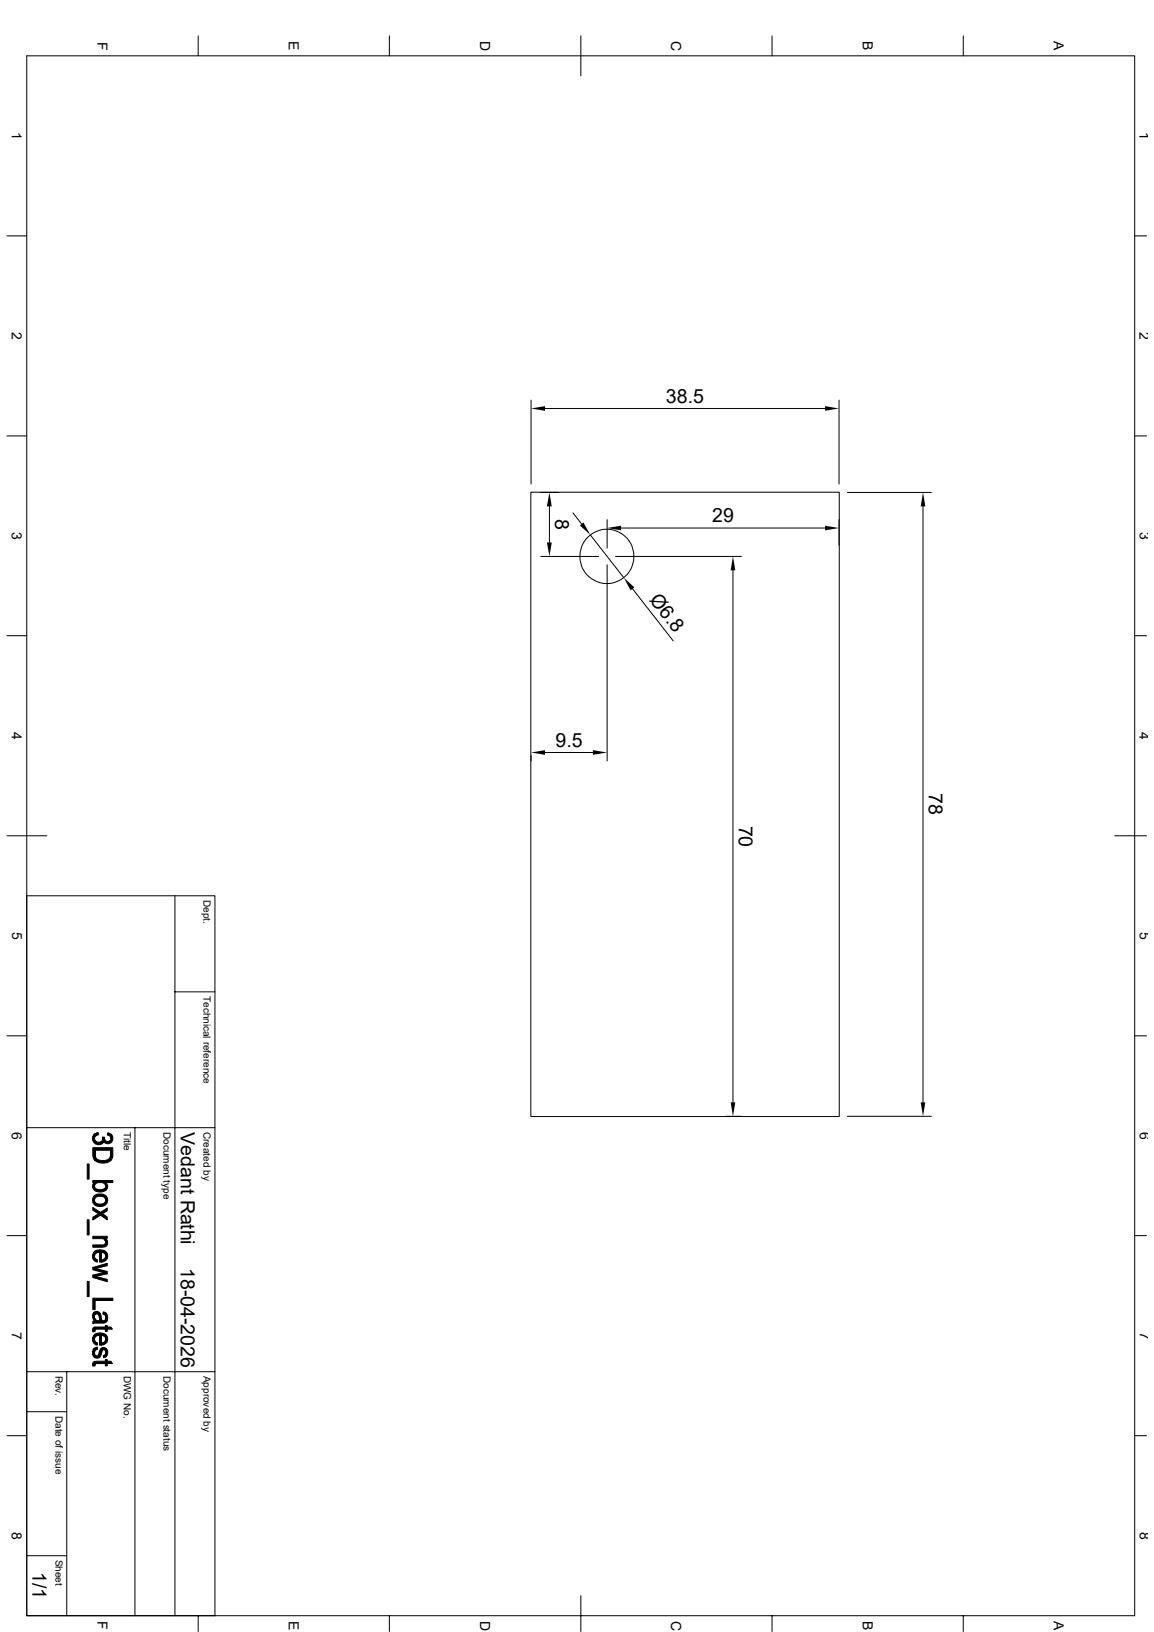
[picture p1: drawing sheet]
<svg xmlns="http://www.w3.org/2000/svg" width="210mm" height="297mm" viewBox="0 0 210 297" stroke-linecap="round" stroke-linejoin="round" font-family="sans-serif">
<g fill="none" stroke="#000" stroke-width=".18">
<path d="M4.9 10.2h201.6v283.8h-201.6zM36.1 6.5v3.7M70.9 6.5v3.7M105.7 6.5v7.3M140.5 6.5v3.7M175.3 6.5v3.7M1.3 42.9h3.6M206.5 42.9h2.2M1.3 79.3h3.6M96.6 72.8v15.3M99.2 74.3h51M152.7 72.8v15.3"/>
<path d="M206.5 79.3h2.2M96.6 89.6h56.1v113.6h-56.1zM98.4 89.6h3.3M100 92.2v6.5M104.3 93.3l1.5 2M107.4 97.4l6.1 7.8M110.5 94.6v5.1M113 96.1h37.2M152.7 94.6v4.6M154.2 89.6h15.3M168 92.2v108.4M1.3 115.7h3.6"/>
<path d="M98.4 101.3h10.6M110.5 102.8v35.7M112 101.3h22.9M115.1 107.1l7.4 9.5M133.4 103.8v96.8M206.5 115.7h2.2M96.6 137.5v1M99.2 136.9h8.7M1.3 152.1h7.2M202.9 152.1h5.8M4.9 163h34.2v131M31.8 163v131"/>
<path d="M1.3 188.5h3.6M31.8 180.5h7.3M206.5 188.5h2.2M4.9 205.2h34.2M24.6 205.2v88.8M132.1 203.2h2.8M154.2 203.2h15.3M1.3 224.9h3.6M206.5 224.9h2.2M4.9 256.9h7.2M4.9 249.6h34.2M12.1 249.6v44.4"/>
<path d="M1.3 261.3h3.6M206.5 261.3h2.2M4.9 283.1h7.2M36.1 294v2.9M70.9 294v2.9M105.7 290.4v6.5M140.5 294v2.9M175.3 294v2.9"/>
<circle cx="110.5" cy="101.3" r="4.9"/>
</g>
<g fill="#000" stroke="#000" stroke-width=".18">
<path d="M15.9 211.8h.3v2.8h-.3z" fill-rule="evenodd"/>
<path d="M17.1 215.3l.1-.1v.7z" fill-rule="evenodd"/>
<path d="M17.2 206.4l.7-.3v.4l-.5 .3-.2 .4z" fill-rule="evenodd"/>
<path d="M17.1 206.5l.1-.1v.8a.74 .74 0 0 0 .7 .7 .74 .74 0 0 0 .8-.7v.8a1.12 1.12 0 0 1-1.5 0 1.12 1.12 0 0 1-.1-1.5z" fill-rule="evenodd"/>
<path d="M18.6 206.9l.4 .1v.9l-.1-.2-.2 .3z" fill-rule="evenodd"/>
<path d="M17.2 217.6a1.89 1.89 0 0 1 2 0v.8a1.08 1.08 0 0 0-1.8-.5l-.2 .5z" fill-rule="evenodd"/>
<path d="M17.1 215.3l.1 .6a1.19 1.19 0 0 0 1.9 .4l.1-.3v-.8a.96 .96 0 0 1 .3 1.2 .96 .96 0 0 1-1.1 .5 1.11 1.11 0 0 1-1.2-.3 1.11 1.11 0 0 1-.1-1.3z" fill-rule="evenodd"/>
<path d="M17.1 217.7l.1-.1v.8a1.14 1.14 0 0 0 1.9 .4l.1-.2v-1a1.16 1.16 0 0 1 .2 1.4 1.16 1.16 0 0 1-1.4 .5 1.12 1.12 0 0 1-1.1-.5 1.12 1.12 0 0 1 .2-1.3z" fill-rule="evenodd"/>
<path d="M17.3 209.3v.8a1.11 1.11 0 0 0 1.5 1.1 1.08 1.08 0 0 0 1.3-1.1l.1 1.1a2.48 2.48 0 0 1-2.9 0z" fill-rule="evenodd"/>
<path d="M19.6 206.2l.6 .2v.8l-.3-.5-.4-.1z" fill-rule="evenodd"/>
<path d="M19 207.1a.6 .6 0 0 0 .5 .6 .6 .6 0 0 0 .7-.5v-.8a.96 .96 0 0 1 .1 1.4 .96 .96 0 0 1-1.3 .1z" fill-rule="evenodd"/>
<path d="M16.9 208.9h3.6v1.6l-.2 .6-.1 .1-.1-1.9h-2.8v1.9l-.4-.8z" fill-rule="evenodd"/>
<path d="M16.9 214.8h3.6v.4h-1.3v.7a1.16 1.16 0 0 0-1.8-.5l-.2 .2v-.4h-.3z" fill-rule="evenodd"/>
<path d="M15.9 222h.3v2.7h-.3z" fill-rule="evenodd"/>
<path d="M15.9 233.2h.3v2.8h-.3z" fill-rule="evenodd"/>
<path d="M17.2 239.6v.8z" fill-rule="evenodd"/>
<path d="M17.1 227.9l.1-.1 .1 1.2 .4 .3v.4a1.1 1.1 0 0 1-.6-1.8z" fill-rule="evenodd"/>
<path d="M17 238.9a.8 .8 0 0 1 1.2 .2v1.3l-.1-.7a.46 .46 0 0 0-.3-.6 .46 .46 0 0 0-.6 .4l-.1 .8a1.2 1.2 0 0 1-.1-1.4z" fill-rule="evenodd"/>
<path d="M16.9 219.8l1.4 .8-.4 .3-1-.6z" fill-rule="evenodd"/>
<path d="M19.2 225.4v.7z" fill-rule="evenodd"/>
<path d="M17.3 227.7a1.79 1.79 0 0 1 1.9 .1v.8l-.1-.4-.6-.3v1.8h-.4v-1.8l-.7 .2-.2 .5z" fill-rule="evenodd"/>
<path d="M18.8 238.8l.4 .1v.9v-.2a.49 .49 0 0 0-.5-.5z" fill-rule="evenodd"/>
<path d="M16.9 221.5l2.6-1.7v.5l-2.6 1.7z" fill-rule="evenodd"/>
<path d="M18.3 221.1l.3-.2 .3 .2 .6 .4v.5z" fill-rule="evenodd"/>
<path d="M16.9 225h2.6v.4h-.3l-.1 .4-.2-.3-.3-.1h-1.7z" fill-rule="evenodd"/>
<path d="M16.9 230.7l2.6 .7v.4l-2.6-.7z" fill-rule="evenodd"/>
<path d="M16.9 230.7l2.6-.8v.4l-2.1 .6z" fill-rule="evenodd"/>
<path d="M16.9 232.1l2-.5 .6 .2-2 .5z" fill-rule="evenodd"/>
<path d="M16.9 232.1l2.6 .7v.5l-2.6-.8z" fill-rule="evenodd"/>
<path d="M16.9 226.6h1.7a.59 .59 0 0 0 .6-.5v-.7a.87 .87 0 0 1 .3 1.1 .87 .87 0 0 1-1 .5h-1.6z" fill-rule="evenodd"/>
<path d="M18.5 227.9v1.4h.1l.4-.1 .2-.5v-.9a1.09 1.09 0 0 1 .3 1.2 1.09 1.09 0 0 1-1 .7z" fill-rule="evenodd"/>
<path d="M17.2 239.9l.4 .4 .6 .1v-1.3l.3 .8a.4 .4 0 0 0 .4 .5 .4 .4 0 0 0 .3-.6v-.9a1.03 1.03 0 0 1 .4 1.1 1.03 1.03 0 0 1-.8 .8h-1.6l-.3 .1v-.4l.3-.1z" fill-rule="evenodd"/>
<path d="M16.9 236.3h3.6v.4h-3.2v1.6h-.4z" fill-rule="evenodd"/>
<path d="M16.9 241.7l.4-.2v.8l-.4 .1z" fill-rule="evenodd"/>
<path d="M17.1 247.8h.2v.8h-.4l-.1-.4z" fill-rule="evenodd"/>
<path d="M17.1 243l.1-.1 .1 1.2 .4 .3v.4a1.1 1.1 0 0 1-.6-1.8z" fill-rule="evenodd"/>
<path d="M17.2 245.4l.5-.2v.4l-.3 .1-.2 .5z" fill-rule="evenodd"/>
<path d="M17.2 242.9a1.69 1.69 0 0 1 2 0v.8l-.1-.4-.6-.3v1.8h-.4v-1.8l-.7 .2-.2 .6z" fill-rule="evenodd"/>
<path d="M17.1 245.4h.1v.8a.44 .44 0 0 0 .4 .6 .44 .44 0 0 0 .4-.6 .82 .82 0 0 1 .4-.8 .82 .82 0 0 1 .9 0l-.1 .8v-.2a.35 .35 0 0 0-.3-.4 .35 .35 0 0 0-.4 .5 1.11 1.11 0 0 1-.8 1.1 1.06 1.06 0 0 1-.6-1.8z" fill-rule="evenodd"/>
<path d="M18.5 243v1.4h.1l.4-.1 .2-.4v-1a1.09 1.09 0 0 1 .3 1.2 1.09 1.09 0 0 1-1 .7z" fill-rule="evenodd"/>
<path d="M19.3 245.4a.99 .99 0 0 1 .3 1 .99 .99 0 0 1-.8 .7v-.4l.3-.1 .1-.3z" fill-rule="evenodd"/>
<path d="M17.3 241.5h1.9v-.3h.3v.3h.7l.2 .4h-.9v.4h-.3v-.4h-1.7l-.2 .2z" fill-rule="evenodd"/>
<path d="M17.3 247.8l1.9-.1v-.3h.3v.3h.7l.2 .5h-.9v.4h-.3v-.4h-1.8l-.1 .2z" fill-rule="evenodd"/>
</g>
<g fill="#000">
<path d="M96.6 74.3l2.6-.4v.9zM150.2 73.9l2.5 .4-2.5 .5zM99.5 98.7h.9l-.4 2.6zM100 89.6l.4 2.6h-.9zM105.5 95.6l.7-.5 1.2 2.3zM110.5 96.1l2.5-.4v.8zM150.2 95.7l2.5 .4-2.5 .4zM168 89.6l.4 2.6h-.8zM113.5 105.2l1.9 1.7-.6 .5zM133.4 101.3l.4 2.5h-.8zM96.6 136.9l2.6-.4v.9zM107.9 136.5l2.6 .4-2.6 .5z"/>
<path d="M133 200.6h.8l-.4 2.6zM167.6 200.6h.8l-.4 2.6z"/>
</g>
<g font-size="3.6">
<text x="121.2" y="73.3">38.5</text>
<text x="101.1" y="94.4" transform="rotate(90 101.1 94.4)">8</text>
<text x="129.6" y="95">29</text>
<text x="118.1" y="109.2" transform="rotate(52 118.1 109.2)">Ø6.8</text>
<text x="101.1" y="135.9">9.5</text>
<text x="169" y="144.4" transform="rotate(90 169 144.4)">78</text>
<text x="134.5" y="150.2" transform="rotate(90 134.5 150.2)">70</text>
<text x="32.9" y="206" transform="rotate(90 32.9 206)">Vedant Rathi</text>
<text x="32.9" y="230.7" transform="rotate(90 32.9 230.7)">18-04-2026</text>
<text x="5.9" y="286.1" transform="rotate(90 5.9 286.1)">1/1</text>
</g>
<g font-size="2.5">
<text x="17.7" y="7.6" transform="rotate(90 17.7 7.6)">F</text>
<text x="52.6" y="7.5" transform="rotate(90 52.6 7.5)">E</text>
<text x="87.4" y="7.5" transform="rotate(90 87.4 7.5)">D</text>
<text x="122.2" y="7.5" transform="rotate(90 122.2 7.5)">C</text>
<text x="157" y="7.5" transform="rotate(90 157 7.5)">B</text>
<text x="191.8" y="7.5" transform="rotate(90 191.8 7.5)">A</text>
<text x="2.2" y="24" transform="rotate(90 2.2 24)">1</text>
<text x="207.4" y="24" transform="rotate(90 207.4 24)">1</text>
<text x="2.2" y="60.4" transform="rotate(90 2.2 60.4)">2</text>
<text x="207.4" y="60.4" transform="rotate(90 207.4 60.4)">2</text>
<text x="2.2" y="96.8" transform="rotate(90 2.2 96.8)">3</text>
<text x="207.4" y="96.8" transform="rotate(90 207.4 96.8)">3</text>
<text x="2.2" y="133.2" transform="rotate(90 2.2 133.2)">4</text>
<text x="207.4" y="133.2" transform="rotate(90 207.4 133.2)">4</text>
<text x="2.2" y="169.6" transform="rotate(90 2.2 169.6)">5</text>
<text x="207.4" y="169.6" transform="rotate(90 207.4 169.6)">5</text>
<text x="2.2" y="206" transform="rotate(90 2.2 206)">6</text>
<text x="207.4" y="206" transform="rotate(90 207.4 206)">6</text>
<text x="2.2" y="242.4" transform="rotate(90 2.2 242.4)">7</text>
<text x="207.4" y="242.4" transform="rotate(90 207.4 242.4)">7</text>
<text x="2.2" y="278.8" transform="rotate(90 2.2 278.8)">8</text>
<text x="207.4" y="278.8" transform="rotate(90 207.4 278.8)">8</text>
<text x="17.7" y="295.1" transform="rotate(90 17.7 295.1)">F</text>
<text x="52.6" y="295" transform="rotate(90 52.6 295)">E</text>
<text x="87.4" y="294.9" transform="rotate(90 87.4 294.9)">D</text>
<text x="122.2" y="294.9" transform="rotate(90 122.2 294.9)">C</text>
<text x="157" y="295" transform="rotate(90 157 295)">B</text>
<text x="191.8" y="295" transform="rotate(90 191.8 295)">A</text>
</g>
<g font-size="1.8">
<text x="37" y="163.7" transform="rotate(90 37 163.7)">Dept.</text>
<text x="37" y="181.2" transform="rotate(90 37 181.2)">Technical reference</text>
<text x="22.5" y="206" transform="rotate(90 22.5 206)">Title</text>
<text x="29.8" y="206" transform="rotate(90 29.8 206)">Document type</text>
<text x="37" y="206" transform="rotate(90 37 206)">Created by</text>
<text x="10.1" y="250.4" transform="rotate(90 10.1 250.4)">Rev.</text>
<text x="22.5" y="250.4" transform="rotate(90 22.5 250.4)">DWG No.</text>
<text x="29.8" y="250.4" transform="rotate(90 29.8 250.4)">Document status</text>
<text x="37" y="250.4" transform="rotate(90 37 250.4)">Approved by</text>
<text x="10.1" y="257.6" transform="rotate(90 10.1 257.6)">Date of issue</text>
<text x="10.1" y="283.9" transform="rotate(90 10.1 283.9)">Sheet</text>
</g>
</svg>
